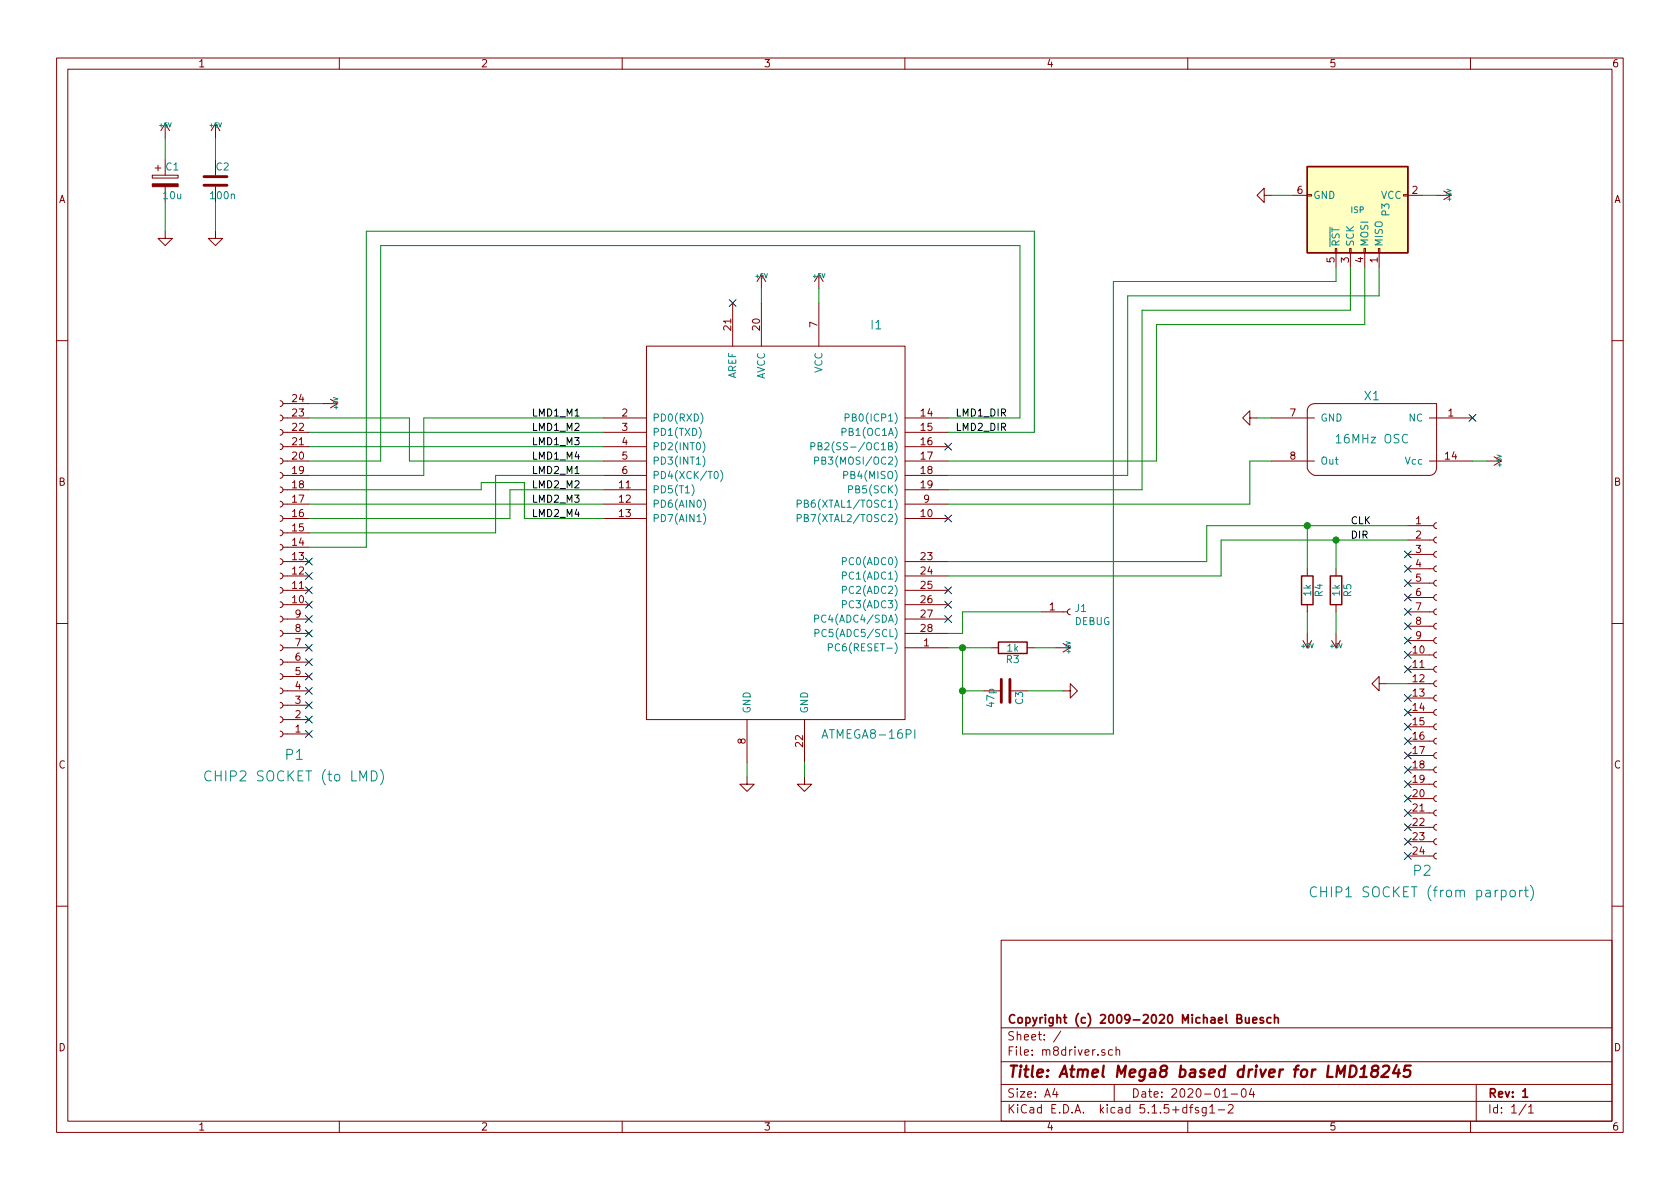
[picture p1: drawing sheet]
EESchema Schematic File Version 4
EELAYER 30 0
EELAYER END
$Descr A4 11693 8268
encoding utf-8
Sheet 1 1
Title "Atmel Mega8 based driver for LMD18245"
Date "2020-01-04"
Rev "1"
Comp "Copyright (c) 2009-2020 Michael Buesch"
Comment1 ""
Comment2 ""
Comment3 ""
Comment4 ""
$EndDescr
Connection ~ 9300 3750
Wire Wire Line
	9000 1350 8850 1350
Wire Wire Line
	6600 3400 7950 3400
Wire Wire Line
	7950 3400 7950 2150
Wire Wire Line
	5300 2000 5300 2100
Connection ~ 6700 4800
Wire Wire Line
	9650 4750 9800 4750
Wire Wire Line
	9800 3650 9100 3650
Wire Wire Line
	5600 5300 5600 5400
Wire Wire Line
	6600 3000 7200 3000
Wire Wire Line
	7200 3000 7200 1600
Wire Wire Line
	7200 1600 2550 1600
Wire Wire Line
	2150 3400 3350 3400
Wire Wire Line
	3350 3400 3350 3350
Wire Wire Line
	3350 3350 3650 3350
Wire Wire Line
	3650 3350 3650 3600
Wire Wire Line
	3650 3600 4200 3600
Wire Wire Line
	2150 3700 3450 3700
Wire Wire Line
	3450 3700 3450 3300
Wire Wire Line
	3450 3300 4200 3300
Wire Wire Line
	2150 2900 2850 2900
Wire Wire Line
	2150 3100 4200 3100
Wire Wire Line
	2150 3300 2950 3300
Wire Wire Line
	2150 3500 4200 3500
Wire Wire Line
	2550 1600 2550 3800
Wire Wire Line
	2950 3300 2950 2900
Wire Wire Line
	2950 2900 4200 2900
Wire Wire Line
	4200 3200 2850 3200
Wire Wire Line
	2850 3200 2850 2900
Wire Wire Line
	2650 3200 2650 1700
Wire Wire Line
	2550 3800 2150 3800
Wire Wire Line
	2650 3200 2150 3200
Wire Wire Line
	2150 3000 4200 3000
Wire Wire Line
	2150 2800 2250 2800
Wire Wire Line
	4200 3400 3550 3400
Wire Wire Line
	3550 3400 3550 3600
Wire Wire Line
	3550 3600 2150 3600
Wire Wire Line
	6600 2900 7100 2900
Wire Wire Line
	7100 2900 7100 1700
Wire Wire Line
	7100 1700 2650 1700
Wire Wire Line
	5200 5300 5200 5400
Wire Wire Line
	9800 3750 9300 3750
Wire Wire Line
	6700 4500 6700 4800
Connection ~ 6700 4500
Wire Wire Line
	5700 2000 5700 2100
Wire Wire Line
	7850 2050 7850 3300
Wire Wire Line
	7850 3300 6600 3300
Wire Wire Line
	9900 1350 10000 1350
Connection ~ 9100 3650
$Comp
L power:+5V #PWR013
U 1 1
P 9300 4400
F 0 "#PWR013" H 9300 4490 20  0001 C CNN
F 1 "+5V" H 9300 4490 30  0000 C CNN
F 2 "" H 9300 4400 50  0001 C CNN
F 3 "" H 9300 4400 50  0001 C CNN
	1    9300 4400
	-1   0    0    1   
$EndComp
$Comp
L power:+5V #PWR012
U 1 1
P 9100 4400
F 0 "#PWR012" H 9100 4490 20  0001 C CNN
F 1 "+5V" H 9100 4490 30  0000 C CNN
F 2 "" H 9100 4400 50  0001 C CNN
F 3 "" H 9100 4400 50  0001 C CNN
	1    9100 4400
	-1   0    0    1   
$EndComp
$Comp
L Device:R R4
U 1 1
P 9100 4100
F 0 "R4" V 9180 4100 50  0000 C CNN
F 1 "1k" V 9100 4100 50  0000 C CNN
F 2 "" H 9100 4100 50  0001 C CNN
F 3 "" H 9100 4100 50  0001 C CNN
	1    9100 4100
	1    0    0    -1  
$EndComp
$Comp
L Device:R R5
U 1 1
P 9300 4100
F 0 "R5" V 9380 4100 50  0000 C CNN
F 1 "1k" V 9300 4100 50  0000 C CNN
F 2 "" H 9300 4100 50  0001 C CNN
F 3 "" H 9300 4100 50  0001 C CNN
	1    9300 4100
	1    0    0    -1  
$EndComp
NoConn ~ 9800 4650
NoConn ~ 9800 4350
NoConn ~ 9800 4550
NoConn ~ 9800 4150
NoConn ~ 6600 4300
NoConn ~ 6600 4200
NoConn ~ 6600 4100
Text Label 9400 3750 0    50   ~ 0
DIR
Text Label 9400 3650 0    50   ~ 0
CLK
$Comp
L power:GND #PWR02
U 1 1
P 1150 1600
F 0 "#PWR02" H 1150 1600 30  0001 C CNN
F 1 "GND" H 1150 1530 30  0001 C CNN
F 2 "" H 1150 1600 50  0001 C CNN
F 3 "" H 1150 1600 50  0001 C CNN
	1    1150 1600
	1    0    0    -1  
$EndComp
$Comp
L power:+5V #PWR01
U 1 1
P 1150 950
F 0 "#PWR01" H 1150 1040 20  0001 C CNN
F 1 "+5V" H 1150 1040 30  0000 C CNN
F 2 "" H 1150 950 50  0001 C CNN
F 3 "" H 1150 950 50  0001 C CNN
	1    1150 950 
	1    0    0    -1  
$EndComp
$Comp
L Device:CP C1
U 1 1
P 1150 1250
F 0 "C1" H 1200 1350 50  0000 C CNN
F 1 "10u" H 1200 1150 50  0000 C CNN
F 2 "" H 1150 1250 50  0001 C CNN
F 3 "" H 1150 1250 50  0001 C CNN
	1    1150 1250
	1    0    0    -1  
$EndComp
NoConn ~ 6600 3100
$Comp
L power:GND #PWR017
U 1 1
P 8850 1350
F 0 "#PWR017" H 8850 1350 30  0001 C CNN
F 1 "GND" H 8850 1280 30  0001 C CNN
F 2 "" H 8850 1350 50  0001 C CNN
F 3 "" H 8850 1350 50  0001 C CNN
	1    8850 1350
	0    1    1    0   
$EndComp
$Comp
L power:+5V #PWR016
U 1 1
P 10000 1350
F 0 "#PWR016" H 10000 1440 20  0001 C CNN
F 1 "+5V" H 10000 1440 30  0000 C CNN
F 2 "" H 10000 1350 50  0001 C CNN
F 3 "" H 10000 1350 50  0001 C CNN
	1    10000 1350
	0    1    1    0   
$EndComp
$Comp
L Connector:AVR-ISP-6 P3
U 1 1
P 9400 1450
F 0 "P3" H 9400 1700 50  0000 C CNN
F 1 "ISP" V 9400 1500 40  0000 C CNN
F 2 "" H 9400 1450 50  0001 C CNN
F 3 "" H 9400 1450 50  0001 C CNN
	1    9400 1450
	0    1    1    0   
$EndComp
$Comp
L power:+5V #PWR08
U 1 1
P 5700 2000
F 0 "#PWR08" H 5700 2090 20  0001 C CNN
F 1 "+5V" H 5700 2090 30  0000 C CNN
F 2 "" H 5700 2000 50  0001 C CNN
F 3 "" H 5700 2000 50  0001 C CNN
	1    5700 2000
	1    0    0    -1  
$EndComp
$Comp
L power:+5V #PWR06
U 1 1
P 5300 2000
F 0 "#PWR06" H 5300 2090 20  0001 C CNN
F 1 "+5V" H 5300 2090 30  0000 C CNN
F 2 "" H 5300 2000 50  0001 C CNN
F 3 "" H 5300 2000 50  0001 C CNN
	1    5300 2000
	1    0    0    -1  
$EndComp
NoConn ~ 5100 2100
$Comp
L power:GND #PWR011
U 1 1
P 7400 4800
F 0 "#PWR011" H 7400 4800 30  0001 C CNN
F 1 "GND" H 7400 4730 30  0001 C CNN
F 2 "" H 7400 4800 50  0001 C CNN
F 3 "" H 7400 4800 50  0001 C CNN
	1    7400 4800
	0    -1   -1   0   
$EndComp
$Comp
L Device:C C3
U 1 1
P 7000 4800
F 0 "C3" H 7050 4900 50  0000 C CNN
F 1 "47p" H 7050 4700 50  0000 C CNN
F 2 "" H 7000 4800 50  0001 C CNN
F 3 "" H 7000 4800 50  0001 C CNN
	1    7000 4800
	0    1    1    0   
$EndComp
$Comp
L power:+5V #PWR010
U 1 1
P 7350 4500
F 0 "#PWR010" H 7350 4590 20  0001 C CNN
F 1 "+5V" H 7350 4590 30  0000 C CNN
F 2 "" H 7350 4500 50  0001 C CNN
F 3 "" H 7350 4500 50  0001 C CNN
	1    7350 4500
	0    1    1    0   
$EndComp
$Comp
L Device:R R3
U 1 1
P 7050 4500
F 0 "R3" V 7130 4500 50  0000 C CNN
F 1 "1k" V 7050 4500 50  0000 C CNN
F 2 "" H 7050 4500 50  0001 C CNN
F 3 "" H 7050 4500 50  0001 C CNN
	1    7050 4500
	0    1    1    0   
$EndComp
NoConn ~ 6600 3600
NoConn ~ 9800 4450
NoConn ~ 9800 4250
NoConn ~ 9800 4050
NoConn ~ 9800 3950
NoConn ~ 9800 3850
$Comp
L power:GND #PWR015
U 1 1
P 9650 4750
F 0 "#PWR015" H 9650 4750 30  0001 C CNN
F 1 "GND" H 9650 4680 30  0001 C CNN
F 2 "" H 9650 4750 50  0001 C CNN
F 3 "" H 9650 4750 50  0001 C CNN
	1    9650 4750
	0    1    1    0   
$EndComp
$Comp
L power:GND #PWR05
U 1 1
P 5200 5400
F 0 "#PWR05" H 5200 5400 30  0001 C CNN
F 1 "GND" H 5200 5330 30  0001 C CNN
F 2 "" H 5200 5400 50  0001 C CNN
F 3 "" H 5200 5400 50  0001 C CNN
	1    5200 5400
	1    0    0    -1  
$EndComp
$Comp
L power:GND #PWR07
U 1 1
P 5600 5400
F 0 "#PWR07" H 5600 5400 30  0001 C CNN
F 1 "GND" H 5600 5330 30  0001 C CNN
F 2 "" H 5600 5400 50  0001 C CNN
F 3 "" H 5600 5400 50  0001 C CNN
	1    5600 5400
	1    0    0    -1  
$EndComp
Text Label 6650 3000 0    50   ~ 0
LMD2_DIR
Text Label 6650 2900 0    50   ~ 0
LMD1_DIR
Text Label 3700 3600 0    50   ~ 0
LMD2_M4
Text Label 3700 3500 0    50   ~ 0
LMD2_M3
Text Label 3700 3400 0    50   ~ 0
LMD2_M2
Text Label 3700 3300 0    50   ~ 0
LMD2_M1
Text Label 3700 3200 0    50   ~ 0
LMD1_M4
Text Label 3700 3100 0    50   ~ 0
LMD1_M3
Text Label 3700 3000 0    50   ~ 0
LMD1_M2
Text Label 3700 2900 0    50   ~ 0
LMD1_M1
NoConn ~ 2150 3900
$Comp
L power:+5V #PWR03
U 1 1
P 2250 2800
F 0 "#PWR03" H 2250 2890 20  0001 C CNN
F 1 "+5V" H 2250 2890 30  0000 C CNN
F 2 "" H 2250 2800 50  0001 C CNN
F 3 "" H 2250 2800 50  0001 C CNN
	1    2250 2800
	0    1    1    0   
$EndComp
$Comp
L Connector:Conn_01x24_Female P1
U 1 1
P 1950 4000
F 0 "P1" H 1850 5250 70  0000 C CNN
F 1 "CHIP2 SOCKET (to LMD)" H 1850 5400 70  0000 C CNN
F 2 "" H 1950 4000 50  0001 C CNN
F 3 "" H 1950 4000 50  0001 C CNN
	1    1950 4000
	-1   0    0    1   
$EndComp
$Comp
L Connector:Conn_01x24_Female P2
U 1 1
P 10000 4750
F 0 "P2" H 9900 3450 70  0000 C CNN
F 1 "CHIP1 SOCKET (from parport)" H 9900 3300 70  0000 C CNN
F 2 "" H 10000 4750 50  0001 C CNN
F 3 "" H 10000 4750 50  0001 C CNN
	1    10000 4750
	1    0    0    -1  
$EndComp
$Comp
L atmega8x:ATMEGA8-16PI I1
U 1 1
P 5400 3650
F 0 "I1" H 6100 5050 60  0000 C CNN
F 1 "ATMEGA8-16PI" H 6050 2200 60  0000 C CNN
F 2 "" H 5400 3650 50  0001 C CNN
F 3 "" H 5400 3650 50  0001 C CNN
	1    5400 3650
	1    0    0    -1  
$EndComp
Wire Wire Line
	6700 4800 6700 5100
Wire Wire Line
	6700 4500 6600 4500
Wire Wire Line
	1150 950  1150 1100
Wire Wire Line
	1150 1400 1150 1600
$Comp
L power:GND #PWR09
U 1 1
P 1500 1600
F 0 "#PWR09" H 1500 1600 30  0001 C CNN
F 1 "GND" H 1500 1530 30  0001 C CNN
F 2 "" H 1500 1600 50  0001 C CNN
F 3 "" H 1500 1600 50  0001 C CNN
	1    1500 1600
	1    0    0    -1  
$EndComp
$Comp
L power:+5V #PWR04
U 1 1
P 1500 950
F 0 "#PWR04" H 1500 1040 20  0001 C CNN
F 1 "+5V" H 1500 1040 30  0000 C CNN
F 2 "" H 1500 950 50  0001 C CNN
F 3 "" H 1500 950 50  0001 C CNN
	1    1500 950 
	1    0    0    -1  
$EndComp
$Comp
L Device:C C2
U 1 1
P 1500 1250
F 0 "C2" H 1550 1350 50  0000 C CNN
F 1 "100n" H 1550 1150 50  0000 C CNN
F 2 "" H 1500 1250 50  0001 C CNN
F 3 "" H 1500 1250 50  0001 C CNN
	1    1500 1250
	1    0    0    -1  
$EndComp
Wire Wire Line
	1500 950  1500 1100
Wire Wire Line
	1500 1400 1500 1600
Wire Wire Line
	6700 4500 6900 4500
Wire Wire Line
	7200 4500 7350 4500
Wire Wire Line
	6700 4800 6850 4800
Wire Wire Line
	7150 4800 7400 4800
Wire Wire Line
	9100 3650 9100 3950
Wire Wire Line
	9100 4250 9100 4400
Wire Wire Line
	9300 4250 9300 4400
Wire Wire Line
	9300 3750 9300 3950
Wire Wire Line
	7950 2150 9400 2150
Wire Wire Line
	9400 1850 9400 2150
Wire Wire Line
	7850 2050 9600 2050
Wire Wire Line
	9600 2050 9600 1850
Wire Wire Line
	8050 2250 9500 2250
Wire Wire Line
	9500 2250 9500 1850
Wire Wire Line
	8050 2250 8050 3200
$Comp
L Connector:Conn_01x01_Female J1
U 1 1
P 7450 4250
F 0 "J1" H 7478 4276 50  0000 L CNN
F 1 "DEBUG" H 7478 4185 50  0000 L CNN
F 2 "" H 7450 4250 50  0001 C CNN
F 3 "~" H 7450 4250 50  0001 C CNN
	1    7450 4250
	1    0    0    -1  
$EndComp
Wire Wire Line
	6600 4400 6700 4400
Wire Wire Line
	6700 4400 6700 4250
NoConn ~ 2150 4000
NoConn ~ 2150 4100
NoConn ~ 2150 4200
NoConn ~ 2150 4300
NoConn ~ 2150 4400
NoConn ~ 2150 4500
NoConn ~ 2150 4600
NoConn ~ 2150 4700
NoConn ~ 2150 4800
NoConn ~ 2150 4900
NoConn ~ 2150 5000
NoConn ~ 2150 5100
Wire Wire Line
	6600 3200 8050 3200
$Comp
L crystalosc:CRYSTALOSC X1
U 1 1
P 9550 3050
F 0 "X1" H 9550 2750 60  0000 C CNN
F 1 "16MHz OSC" H 9550 3050 60  0000 C CNN
F 2 "" H 9550 3050 50  0001 C CNN
F 3 "" H 9550 3050 50  0001 C CNN
	1    9550 3050
	-1   0    0    1   
$EndComp
$Comp
L power:GND #PWR014
U 1 1
P 8750 2900
F 0 "#PWR014" H 8750 2900 30  0001 C CNN
F 1 "GND" H 8750 2830 30  0001 C CNN
F 2 "" H 8750 2900 50  0001 C CNN
F 3 "" H 8750 2900 50  0001 C CNN
	1    8750 2900
	0    1    1    0   
$EndComp
$Comp
L power:+5V #PWR018
U 1 1
P 10350 3200
F 0 "#PWR018" H 10350 3290 20  0001 C CNN
F 1 "+5V" H 10350 3290 30  0000 C CNN
F 2 "" H 10350 3200 50  0001 C CNN
F 3 "" H 10350 3200 50  0001 C CNN
	1    10350 3200
	0    1    1    0   
$EndComp
NoConn ~ 10250 2900
Wire Wire Line
	8750 2900 8850 2900
Wire Wire Line
	10250 3200 10350 3200
Wire Wire Line
	6600 3500 8700 3500
Wire Wire Line
	8700 3500 8700 3200
Wire Wire Line
	8700 3200 8850 3200
Wire Wire Line
	9300 1850 9300 1950
Wire Wire Line
	9300 1950 7750 1950
Wire Wire Line
	7750 1950 7750 5100
Wire Wire Line
	7750 5100 6700 5100
NoConn ~ 9800 4850
NoConn ~ 9800 4950
NoConn ~ 9800 5050
NoConn ~ 9800 5150
NoConn ~ 9800 5250
NoConn ~ 9800 5350
NoConn ~ 9800 5450
NoConn ~ 9800 5550
NoConn ~ 9800 5650
NoConn ~ 9800 5750
NoConn ~ 9800 5850
NoConn ~ 9800 5950
Wire Wire Line
	8400 3900 8400 3650
Wire Wire Line
	6600 3900 8400 3900
Wire Wire Line
	8400 3650 9100 3650
Wire Wire Line
	8500 3750 8500 4000
Wire Wire Line
	6600 4000 8500 4000
Wire Wire Line
	8500 3750 9300 3750
Wire Wire Line
	6700 4250 7250 4250
$EndSCHEMATC
